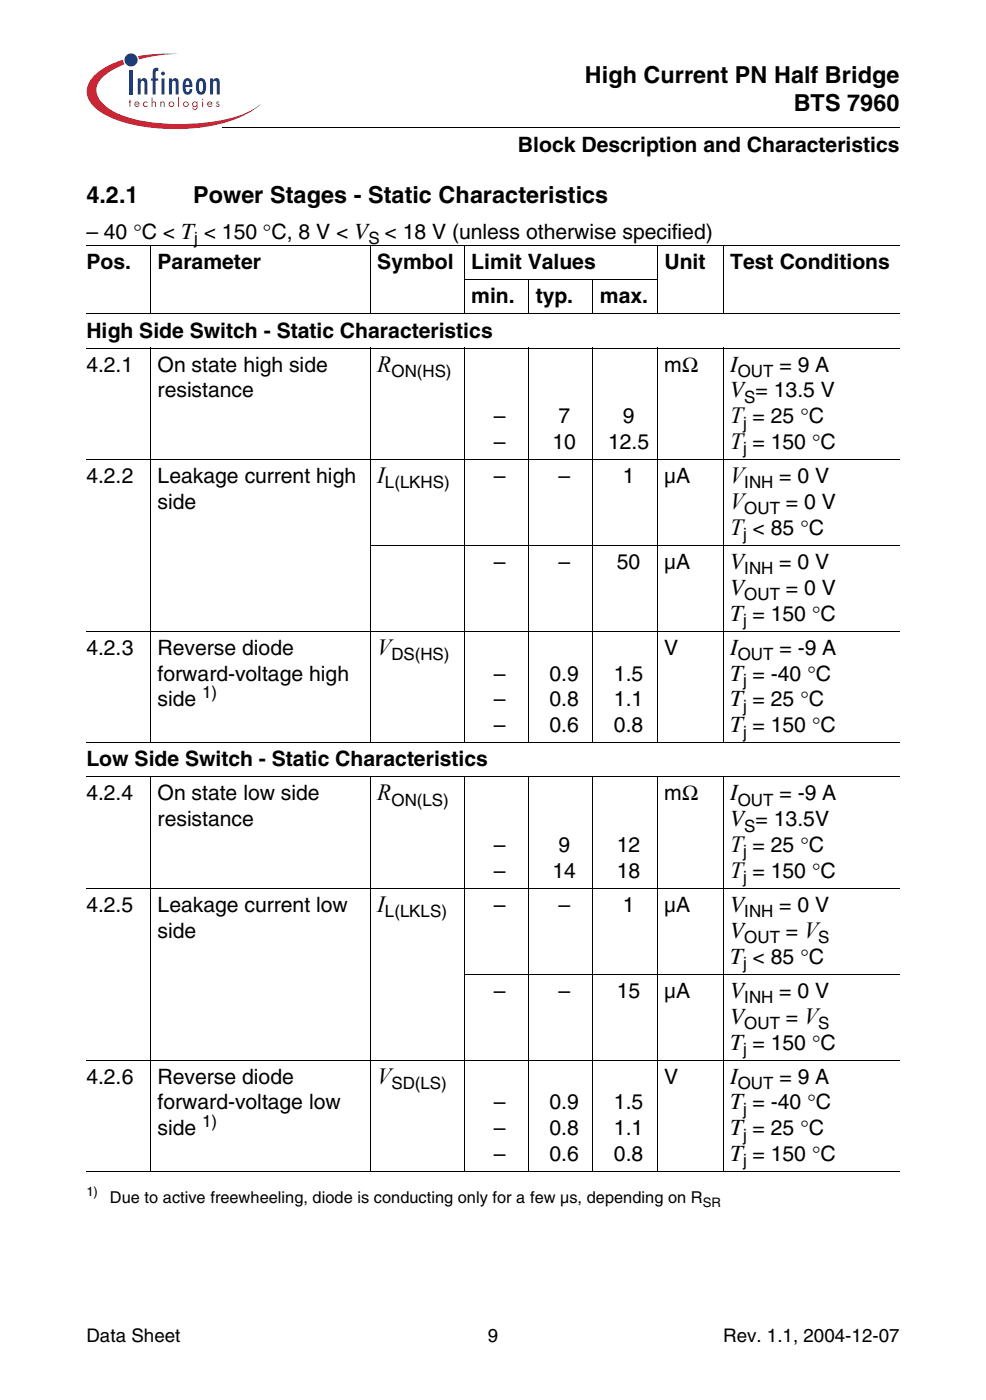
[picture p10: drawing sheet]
<svg xmlns="http://www.w3.org/2000/svg" width="207mm" height="294mm" viewBox="0 0 207 294" stroke-linecap="round" stroke-linejoin="round" font-family="sans-serif">
<g fill="#c82434">
<path d="M27.2 20.9h.2v.4h.2v.2h-.2v1h-.2v-1h-.1z"/>
<path d="M30.2 21.5l.6-.2 .2 .1v.3a.42 .42 0 0 0-.6-.1 .42 .42 0 0 0 0 .6 .42 .42 0 0 0 .6-.1v.3a.6 .6 0 0 1-.8-.1 .6 .6 0 0 1 0-.8z"/>
<path d="M31.8 20.5h.2v1l.4-.2 .3 .3 .1 .9h-.2l-.1-.8-.2-.2-.3 .2v.8h-.2z"/>
<path d="M33.7 21.3h.2v.2l.3-.2 .2 .1 .2 1.1h-.2v-.8l-.2-.2-.3 .2v.8h-.2z"/>
<path d="M37.4 20.5h.2v2h-.2z"/>
<path d="M45.5 21.5a.34 .34 0 0 1 .6 0h-.5l.1 .2a.4 .4 0 0 1 .4 .4 .4 .4 0 0 1-.3 .4 .4 .4 0 0 1-.5-.3l.6 .1-.1-.3a.4 .4 0 0 1-.3-.5z"/>
<path d="M29 11.8a36.8 36.8 0 0 1 8.7-.5 31.9 31.9 0 0 0-8.5 1.2z"/>
<path d="M19.9 15.8a14.7 14.7 0 0 1 6-3.3l.2 1a9.9 9.9 0 0 0-5.7 4.4 4 4 0 0 0 1.7 4.3 20.8 20.8 0 0 0 11.3 3.7 40 40 0 0 0 18.7-2.3l2.5-1.7a19.5 19.5 0 0 1-10.2 4.6 41.7 41.7 0 0 1-20.1-1.4 10 10 0 0 1-5.7-4.2 4.3 4.3 0 0 1 1.3-5.1z"/>
<path d="M28.5 21.6l.3-.1 .3 .3h-.7zM28.4 21.5a.59 .59 0 0 0 0 .9 .59 .59 0 0 0 .9-.2l-.2-.1-.2 .2a.37 .37 0 0 1-.5-.4h.9a.55 .55 0 0 0-.3-.5 .55 .55 0 0 0-.6 .1z"/>
<path d="M35.6 21.9a.41 .41 0 0 1 .8 0 .41 .41 0 0 1-.8 0zM35.4 21.9a.6 .6 0 0 0 1.2 0 .6 .6 0 0 0-1.2 0z"/>
<path d="M38.6 21.9a.45 .45 0 0 1 .9 0 .45 .45 0 0 1-.9 0zM38.4 21.9a.6 .6 0 0 0 1.2 0 .6 .6 0 0 0-1.2 0z"/>
<path d="M40.5 21.9a.4 .4 0 0 1 .8 0 .4 .4 0 0 1-.8 0zM40.5 21.5a.57 .57 0 0 0 0 .8 .57 .57 0 0 0 .8 0 .44 .44 0 0 1-.1 .5 .44 .44 0 0 1-.5 .1l-.1-.3h-.2a.57 .57 0 0 0 .6 .5 .57 .57 0 0 0 .5-.7v-1.1h-.2v.2l-.4-.2z"/>
<path d="M42.5 21.3h.2v1.2h-.2zM42.4 20.9a.15 .15 0 0 1 .3 0 .15 .15 0 0 1-.3 0z"/>
<path d="M43.8 21.6l.3-.1 .3 .3h-.7zM43.7 21.5a.59 .59 0 0 0 0 .9 .59 .59 0 0 0 .9-.2l-.2-.1-.2 .2a.37 .37 0 0 1-.5-.4h.9a.55 .55 0 0 0-.3-.5 .55 .55 0 0 0-.6 .1z"/>
</g>
<g fill="#18469d">
<path d="M27.2 14.8h.7v5.1h-.7z"/>
<path d="M28.9 16.5h.7v.4a.78 .78 0 0 1 1-.4 .78 .78 0 0 1 .4 1v2.4h-.7v-2.6l-.4-.3a.58 .58 0 0 0-.3 .7v2.2h-.7z"/>
<path d="M32.2 14.5a.91 .91 0 0 1 1.1-.2v.7l-.3-.1-.3 .3v1.3h.5v.5h-.5v2.9h-.6v-2.9h-.4v-.5h.4v-1.5z"/>
<path d="M35.5 16.5h.6v.4a.78 .78 0 0 1 1.1-.4 .78 .78 0 0 1 .3 1v2.4h-.6v-2.6l-.4-.3a.58 .58 0 0 0-.4 .7v2.2h-.6z"/>
<path d="M44.1 16.5h.7v.4a.78 .78 0 0 1 1-.4 .78 .78 0 0 1 .4 1v2.4h-.7v-2.6l-.4-.3a.58 .58 0 0 0-.3 .7v2.2h-.7z"/>
<path d="M33.9 16.5h.7v3.4h-.7zM33.8 15.5a.45 .45 0 0 1 .9 0 .45 .45 0 0 1-.9 0z"/>
<path d="M39.1 17.1l.3-.1a.73 .73 0 0 1 .4 .8h-.8zM38.9 16.5a2.66 2.66 0 0 0 0 3.3 1.02 1.02 0 0 0 1.1-.1 1.02 1.02 0 0 0 .4-1h-.6l-.1 .6-.3 .1a.97 .97 0 0 1-.4-1.1l1.4-.1a1.54 1.54 0 0 0-1-1.8z"/>
<path d="M41.9 17.1l.3-.1a1.27 1.27 0 0 1 .4 1.5l-.1 .7-.3 .1a1.26 1.26 0 0 1-.4-1.4zM41.4 16.8l-.3 1.4a1.24 1.24 0 0 0 .3 1.3 1.24 1.24 0 0 0 1.3 .3 2.57 2.57 0 0 0 0-3.3l-.5-.1-.5 .1z"/>
<circle cx="27.5" cy="12.6" r="1.38"/>
</g>
<path d="M46.6 26.6l.1 .2z" fill="#000"/>
<path d="M46.7 26.7h142.3" fill="none" stroke="#000" stroke-width=".21"/>
<g fill="#fff">
<path d="M18.1 28.8h45.9v4.8h-45.9z"/>
<path d="M18.1 246.2h170.8v1.7h-170.8z"/>
</g>
<g fill="none" stroke="#000" stroke-width=".21">
<path d="M18.1 51.7h170.8M31.6 51.6v14.5M77.8 51.6v14.5M97.4 58.8h40.7M97.5 51.6v14.5M111 58.7v7.4M124.5 58.7v7.4M138 51.6v14.5M151.9 51.6v14.5M18.1 66h170.8M18.1 73.1h170.8M31.6 73.1v83.1"/>
<path d="M77.8 73.1v83.1M97.5 73.1v83.1M111 73.1v83.1M124.5 73.1v83.1M138 73.1v83.1M151.9 73.1v83.1M18.1 96.6h170.8M77.7 114.6h111.2M18.1 132.7h170.8M18.1 156.1h170.8M18.1 163.3h170.8M31.6 163.2v83.1"/>
<path d="M77.8 163.2v83.1M97.5 163.2v83.1M111 163.2v83.1M124.5 163.2v83.1M138 163.2v83.1M151.9 163.2v83.1M18.1 186.8h170.8M97.4 204.8h91.5M18.1 222.8h170.8M18.1 246.2h170.8"/>
</g>
<g font-size="4.9">
<text x="122.8" y="17.4">High Current PN Half Bridge</text>
<text x="166.7" y="23.3">BTS 7960</text>
<text x="18.1" y="42.6">4.2.1</text>
<text x="40.5" y="42.6">Power Stages - Static Characteristics</text>
<text x="79.2" y="78.1">R</text>
<text x="153.4" y="78.1">I</text>
<text x="153.4" y="83.5">V = 13.5 V</text>
<text x="153.4" y="88.9">T = 25 °C</text>
<text x="153.4" y="94.4">T = 150 °C</text>
<text x="79.2" y="101.5">I</text>
<text x="153.4" y="101.5">V</text>
<text x="153.4" y="107">V</text>
<text x="153.4" y="112.4">T &lt; 85 °C</text>
<text x="153.4" y="119.6">V</text>
<text x="153.4" y="125">V</text>
<text x="153.4" y="130.5">T = 150 °C</text>
<text x="79.2" y="137.6">V</text>
<text x="153.4" y="137.6">I</text>
<text x="153.4" y="143">T = -40 °C</text>
<text x="153.4" y="148.4">T = 25 °C</text>
<text x="153.4" y="153.9">T = 150 °C</text>
<text x="79.2" y="168.2">R</text>
<text x="153.4" y="168.2">I</text>
<text x="153.4" y="173.6">V = 13.5V</text>
<text x="153.4" y="179.1">T = 25 °C</text>
<text x="153.4" y="184.5">T = 150 °C</text>
<text x="79.2" y="191.7">I</text>
<text x="153.4" y="191.7">V</text>
<text x="153.4" y="197.1">V</text>
<text x="153.4" y="202.6">T &lt; 85 °C</text>
<text x="153.4" y="209.7">V</text>
<text x="153.4" y="215.1">V</text>
<text x="153.4" y="220.6">T = 150 °C</text>
<text x="79.2" y="227.7">V</text>
<text x="153.4" y="227.7">I</text>
<text x="153.4" y="233.2">T = -40 °C</text>
<text x="153.4" y="238.6">T = 25 °C</text>
<text x="153.4" y="244">T = 150 °C</text>
</g>
<g font-size="4.4">
<text x="108.8" y="31.9">Block Description and Characteristics</text>
<text x="18.1" y="50.2">– 40 °C &lt; T &lt; 150 °C, 8 V &lt; V &lt; 18 V (unless otherwise specified)</text>
<text x="18.1" y="56.6">Pos.</text>
<text x="33.1" y="56.6">Parameter</text>
<text x="79.2" y="56.6">Symbol</text>
<text x="99" y="56.6">Limit Values</text>
<text x="139.5" y="56.6">Unit</text>
<text x="153.4" y="56.6">Test Conditions</text>
<text x="99" y="63.7">min.</text>
<text x="112.5" y="63.7">typ.</text>
<text x="126" y="63.7">max.</text>
<text x="18.1" y="70.9">High Side Switch - Static Characteristics</text>
<text x="18.1" y="78.1">4.2.1</text>
<text x="33.1" y="78.1">On state high side</text>
<text x="33.1" y="83.5">resistance</text>
<text x="139.5" y="78.1">mΩ</text>
<text x="163.7" y="78.1">= 9 A</text>
<text x="103.7" y="88.9">–</text>
<text x="117.3" y="88.9">7</text>
<text x="130.8" y="88.9">9</text>
<text x="103.7" y="94.4">–</text>
<text x="116" y="94.4">10</text>
<text x="127.7" y="94.4">12.5</text>
<text x="18.1" y="101.5">4.2.2</text>
<text x="33.1" y="101.5">Leakage current high</text>
<text x="103.7" y="101.5">–</text>
<text x="117.3" y="101.5">–</text>
<text x="130.8" y="101.5">1</text>
<text x="139.5" y="101.5">µA</text>
<text x="163.6" y="101.5">= 0 V</text>
<text x="33.1" y="107">side</text>
<text x="165" y="107">= 0 V</text>
<text x="103.7" y="119.6">–</text>
<text x="117.3" y="119.6">–</text>
<text x="129.6" y="119.6">50</text>
<text x="139.5" y="119.6">µA</text>
<text x="163.6" y="119.6">= 0 V</text>
<text x="165" y="125">= 0 V</text>
<text x="18.1" y="137.6">4.2.3</text>
<text x="33.1" y="137.6">Reverse diode</text>
<text x="139.5" y="137.6">V</text>
<text x="163.7" y="137.6">= -9 A</text>
<text x="33.1" y="143">forward-voltage high</text>
<text x="103.7" y="143">–</text>
<text x="115.4" y="143">0.9</text>
<text x="128.9" y="143">1.5</text>
<text x="33.1" y="148.4">side</text>
<text x="103.7" y="148.4">–</text>
<text x="115.4" y="148.4">0.8</text>
<text x="128.9" y="148.4">1.1</text>
<text x="103.7" y="153.9">–</text>
<text x="115.4" y="153.9">0.6</text>
<text x="128.9" y="153.9">0.8</text>
<text x="18.1" y="161.1">Low Side Switch - Static Characteristics</text>
<text x="18.1" y="168.2">4.2.4</text>
<text x="33.1" y="168.2">On state low side</text>
<text x="33.1" y="173.6">resistance</text>
<text x="139.5" y="168.2">mΩ</text>
<text x="163.7" y="168.2">= -9 A</text>
<text x="103.7" y="179.1">–</text>
<text x="117.3" y="179.1">9</text>
<text x="129.6" y="179.1">12</text>
<text x="103.7" y="184.5">–</text>
<text x="116" y="184.5">14</text>
<text x="129.6" y="184.5">18</text>
<text x="18.1" y="191.7">4.2.5</text>
<text x="33.1" y="191.7">Leakage current low</text>
<text x="103.7" y="191.7">–</text>
<text x="117.3" y="191.7">–</text>
<text x="130.8" y="191.7">1</text>
<text x="139.5" y="191.7">µA</text>
<text x="163.6" y="191.7">= 0 V</text>
<text x="33.1" y="197.1">side</text>
<text x="165" y="197.1">= V</text>
<text x="103.7" y="209.7">–</text>
<text x="117.3" y="209.7">–</text>
<text x="129.6" y="209.7">15</text>
<text x="139.5" y="209.7">µA</text>
<text x="163.6" y="209.7">= 0 V</text>
<text x="165" y="215.1">= V</text>
<text x="18.1" y="227.7">4.2.6</text>
<text x="33.1" y="227.7">Reverse diode</text>
<text x="139.5" y="227.7">V</text>
<text x="163.7" y="227.7">= 9 A</text>
<text x="33.1" y="233.2">forward-voltage low</text>
<text x="103.7" y="233.2">–</text>
<text x="115.4" y="233.2">0.9</text>
<text x="128.9" y="233.2">1.5</text>
<text x="33.1" y="238.6">side</text>
<text x="103.7" y="238.6">–</text>
<text x="115.4" y="238.6">0.8</text>
<text x="128.9" y="238.6">1.1</text>
<text x="103.7" y="244">–</text>
<text x="115.4" y="244">0.6</text>
<text x="128.9" y="244">0.8</text>
</g>
<g font-size="3.9">
<text x="18.1" y="282.1">Data Sheet</text>
<text x="102.4" y="282.1">9</text>
<text x="151.9" y="282.1">Rev. 1.1, 2004-12-07</text>
</g>
<g font-size="3.6">
<text x="40.8" y="51.3">j</text>
<text x="77.4" y="51.3">S</text>
<text x="82.2" y="79.2">ON(HS)</text>
<text x="155" y="79.2">OUT</text>
<text x="156.3" y="84.6">S</text>
<text x="156.1" y="90.1">j</text>
<text x="156.1" y="95.5">j</text>
<text x="80.8" y="102.6">L(LKHS)</text>
<text x="156.3" y="102.6">INH</text>
<text x="156.1" y="113.5">j</text>
<text x="156.3" y="108.1">OUT</text>
<text x="156.3" y="120.7">INH</text>
<text x="156.1" y="131.6">j</text>
<text x="156.3" y="126.1">OUT</text>
<text x="82.2" y="138.7">DS(HS)</text>
<text x="155" y="138.7">OUT</text>
<text x="42.5" y="146.7">1)</text>
<text x="156.1" y="144.1">j</text>
<text x="156.1" y="149.6">j</text>
<text x="156.1" y="155">j</text>
<text x="82.2" y="169.3">ON(LS)</text>
<text x="155" y="169.3">OUT</text>
<text x="156.3" y="174.8">S</text>
<text x="156.1" y="180.2">j</text>
<text x="156.1" y="185.6">j</text>
<text x="80.8" y="192.8">L(LKLS)</text>
<text x="156.3" y="192.8">INH</text>
<text x="156.1" y="203.7">j</text>
<text x="156.3" y="198.2">OUT</text>
<text x="171.9" y="198.2">S</text>
<text x="156.3" y="210.8">INH</text>
<text x="156.1" y="221.7">j</text>
<text x="156.3" y="216.3">OUT</text>
<text x="171.9" y="216.3">S</text>
<text x="82.2" y="228.8">SD(LS)</text>
<text x="155" y="228.8">OUT</text>
<text x="42.5" y="236.8">1)</text>
<text x="156.1" y="234.3">j</text>
<text x="156.1" y="239.7">j</text>
<text x="156.1" y="245.1">j</text>
</g>
<text font-size="3.4" x="23.1" y="252.7">Due to active freewheeling, diode is conducting only for a few µs, depending on R</text>
<g font-size="2.8">
<text x="18.1" y="251.3">1)</text>
<text x="147.6" y="253.6">SR</text>
</g>
</svg>
